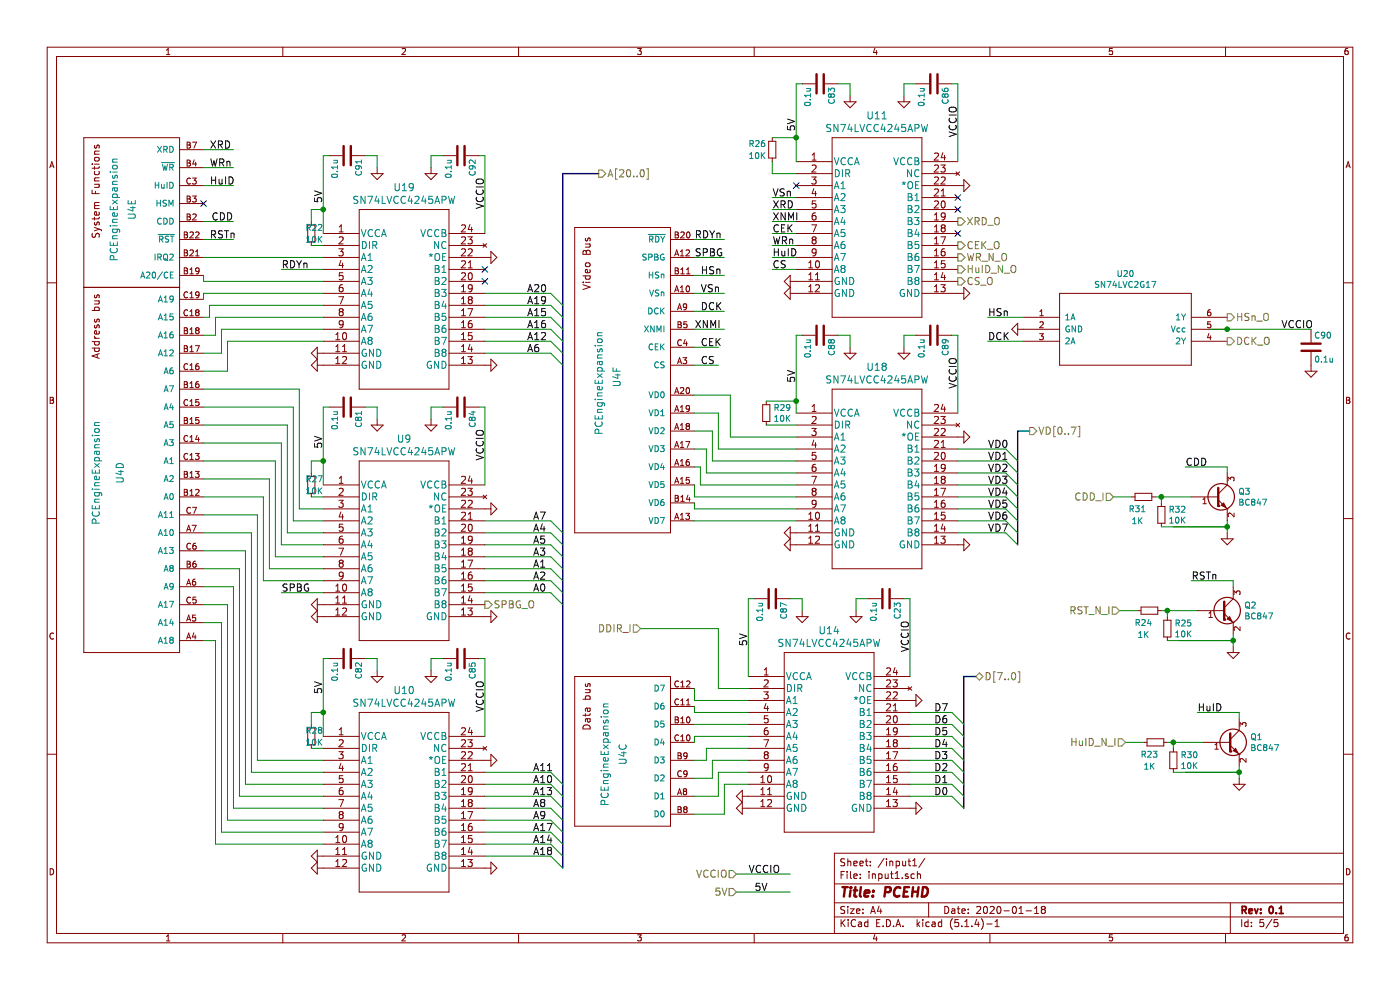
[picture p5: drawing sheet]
EESchema Schematic File Version 4
LIBS:pcehd-cache
EELAYER 30 0
EELAYER END
$Descr A4 11693 8268
encoding utf-8
Sheet 5 5
Title "PCEHD"
Date "2020-01-18"
Rev "0.1"
Comp ""
Comment1 ""
Comment2 ""
Comment3 ""
Comment4 ""
$EndDescr
$Comp
L pcehd-rescue:GND-power #PWR047
U 1 1
P 6250 6650
F 0 "#PWR047" H 6250 6650 30  0001 C CNN
F 1 "GND" H 6250 6580 30  0001 C CNN
F 2 "" H 6250 6650 60  0001 C CNN
F 3 "" H 6250 6650 60  0000 C CNN
	1    6250 6650
	0    1    1    0   
$EndComp
Text Label 7600 5450 1    60   ~ 0
VCCIO
$Comp
L pcehd-rescue:C-Device C23
U 1 1
P 7400 5000
F 0 "C23" H 7425 5100 50  0000 L CNN
F 1 "0.1u" H 7425 4900 50  0000 L CNN
F 2 "custom_components:SM0603_Capa_libcms" H 7438 4850 50  0001 C CNN
F 3 "" H 7400 5000 50  0000 C CNN
	1    7400 5000
	0    1    1    0   
$EndComp
$Comp
L pcehd-rescue:GND-power #PWR043
U 1 1
P 7150 5100
F 0 "#PWR043" H 7150 5100 30  0001 C CNN
F 1 "GND" H 7150 5030 30  0001 C CNN
F 2 "" H 7150 5100 60  0001 C CNN
F 3 "" H 7150 5100 60  0000 C CNN
	1    7150 5100
	1    0    0    -1  
$EndComp
Text HLabel 6150 7300 0    60   Input ~ 0
VCCIO
Text Label 6250 7300 0    60   ~ 0
VCCIO
Wire Wire Line
	6150 7300 6600 7300
$Comp
L pcengine_expansion:PCEngineExpansion U4
U 3 1
P 5600 6350
F 0 "U4" V 5200 6400 60  0000 C CNN
F 1 "PCEngineExpansion" V 5050 6400 60  0000 C CNN
F 2 "pcengine_expansion:PCEngineExpansion" H 5600 6350 60  0001 C CNN
F 3 "" H 5600 6350 60  0001 C CNN
	3    5600 6350
	1    0    0    -1  
$EndComp
$Comp
L pcengine_expansion:PCEngineExpansion U4
U 5 1
P 1500 1850
F 0 "U4" V 1100 1950 60  0000 C CNN
F 1 "PCEngineExpansion" V 950 1950 60  0000 C CNN
F 2 "pcengine_expansion:PCEngineExpansion" H 1500 1850 60  0001 C CNN
F 3 "" H 1500 1850 60  0001 C CNN
	5    1500 1850
	1    0    0    -1  
$EndComp
$Comp
L pcengine_expansion:PCEngineExpansion U4
U 4 1
P 1500 3100
F 0 "U4" V 1000 2250 60  0000 C CNN
F 1 "PCEngineExpansion" V 800 2250 60  0000 C CNN
F 2 "pcengine_expansion:PCEngineExpansion" H 1500 3100 60  0001 C CNN
F 3 "" H 1500 3100 60  0001 C CNN
	4    1500 3100
	1    0    0    -1  
$EndComp
Text HLabel 5350 5250 0    60   Input ~ 0
DDIR_I
Text HLabel 8000 2050 2    60   Output ~ 0
CEK_O
Text HLabel 8150 5650 2    60   BiDi ~ 0
D[7..0]
Entry Wire Line
	7950 6650 8050 6750
Entry Wire Line
	7950 6550 8050 6650
Entry Wire Line
	7950 6450 8050 6550
Entry Wire Line
	7950 6350 8050 6450
Entry Wire Line
	7950 6250 8050 6350
Entry Wire Line
	7950 6150 8050 6250
Entry Wire Line
	7950 6050 8050 6150
Entry Wire Line
	7950 5950 8050 6050
Text Label 7800 5950 0    60   ~ 0
D7
Text Label 7800 6050 0    60   ~ 0
D6
Text Label 7800 6150 0    60   ~ 0
D5
Text Label 7800 6250 0    60   ~ 0
D4
Text Label 7800 6350 0    60   ~ 0
D3
Text Label 7800 6450 0    60   ~ 0
D2
Text Label 7800 6550 0    60   ~ 0
D1
Text Label 7800 6650 0    60   ~ 0
D0
Text HLabel 8000 2150 2    60   Output ~ 0
WR_N_O
Wire Bus Line
	8150 5650 8050 5650
$Comp
L custom_components:SN74LVCC4245APW U14
U 1 1
P 6250 5650
F 0 "U14" H 6925 6037 60  0000 C CNN
F 1 "SN74LVCC4245APW" H 6925 5931 60  0000 C CNN
F 2 "custom_components:SN74LVCC4245APW" H 6950 5800 60  0001 C CNN
F 3 "" H 6250 5650 60  0000 C CNN
	1    6250 5650
	1    0    0    -1  
$EndComp
Text HLabel 6150 7450 0    60   Input ~ 0
5V
Wire Wire Line
	6150 7450 6600 7450
Text Label 6300 7450 0    60   ~ 0
5V
Wire Wire Line
	7600 5000 7600 5650
Wire Wire Line
	7150 5100 7150 5000
Wire Wire Line
	7600 5000 7550 5000
Wire Wire Line
	7250 5000 7150 5000
Wire Wire Line
	6250 5650 6250 5000
$Comp
L pcehd-rescue:C-Device C87
U 1 1
P 6450 5000
F 0 "C87" H 6475 5100 50  0000 L CNN
F 1 "0.1u" H 6475 4900 50  0000 L CNN
F 2 "custom_components:SM0603_Capa_libcms" H 6488 4850 50  0001 C CNN
F 3 "" H 6450 5000 50  0000 C CNN
	1    6450 5000
	0    1    1    0   
$EndComp
$Comp
L pcehd-rescue:GND-power #PWR0162
U 1 1
P 6700 5100
F 0 "#PWR0162" H 6700 5100 30  0001 C CNN
F 1 "GND" H 6700 5030 30  0001 C CNN
F 2 "" H 6700 5100 60  0001 C CNN
F 3 "" H 6700 5100 60  0000 C CNN
	1    6700 5100
	1    0    0    -1  
$EndComp
Wire Wire Line
	6700 5100 6700 5000
Wire Wire Line
	6700 5000 6600 5000
Wire Wire Line
	6300 5000 6250 5000
Text Label 6250 5400 1    60   ~ 0
5V
$Comp
L pcehd-rescue:GND-power #PWR0158
U 1 1
P 6250 6750
F 0 "#PWR0158" H 6250 6750 30  0001 C CNN
F 1 "GND" H 6250 6680 30  0001 C CNN
F 2 "" H 6250 6750 60  0001 C CNN
F 3 "" H 6250 6750 60  0000 C CNN
	1    6250 6750
	0    1    1    0   
$EndComp
$Comp
L pcehd-rescue:GND-power #PWR0166
U 1 1
P 7600 6750
F 0 "#PWR0166" H 7600 6750 30  0001 C CNN
F 1 "GND" H 7600 6680 30  0001 C CNN
F 2 "" H 7600 6750 60  0001 C CNN
F 3 "" H 7600 6750 60  0000 C CNN
	1    7600 6750
	0    -1   -1   0   
$EndComp
$Comp
L pcehd-rescue:GND-power #PWR0165
U 1 1
P 7600 5850
F 0 "#PWR0165" H 7600 5850 30  0001 C CNN
F 1 "GND" H 7600 5780 30  0001 C CNN
F 2 "" H 7600 5850 60  0001 C CNN
F 3 "" H 7600 5850 60  0000 C CNN
	1    7600 5850
	0    -1   -1   0   
$EndComp
$Comp
L pcehd-rescue:GND-power #PWR098
U 1 1
P 2700 5050
F 0 "#PWR098" H 2700 5050 30  0001 C CNN
F 1 "GND" H 2700 4980 30  0001 C CNN
F 2 "" H 2700 5050 60  0001 C CNN
F 3 "" H 2700 5050 60  0000 C CNN
	1    2700 5050
	0    1    1    0   
$EndComp
Text Label 4050 3850 1    60   ~ 0
VCCIO
$Comp
L pcehd-rescue:C-Device C84
U 1 1
P 3850 3400
F 0 "C84" H 3875 3500 50  0000 L CNN
F 1 "0.1u" H 3875 3300 50  0000 L CNN
F 2 "custom_components:SM0603_Capa_libcms" H 3888 3250 50  0001 C CNN
F 3 "" H 3850 3400 50  0000 C CNN
	1    3850 3400
	0    1    1    0   
$EndComp
$Comp
L pcehd-rescue:GND-power #PWR0145
U 1 1
P 3600 3500
F 0 "#PWR0145" H 3600 3500 30  0001 C CNN
F 1 "GND" H 3600 3430 30  0001 C CNN
F 2 "" H 3600 3500 60  0001 C CNN
F 3 "" H 3600 3500 60  0000 C CNN
	1    3600 3500
	1    0    0    -1  
$EndComp
$Comp
L custom_components:SN74LVCC4245APW U9
U 1 1
P 2700 4050
F 0 "U9" H 3375 4437 60  0000 C CNN
F 1 "SN74LVCC4245APW" H 3375 4331 60  0000 C CNN
F 2 "custom_components:SN74LVCC4245APW" H 3400 4200 60  0001 C CNN
F 3 "" H 2700 4050 60  0000 C CNN
	1    2700 4050
	1    0    0    -1  
$EndComp
Wire Wire Line
	4050 3400 4050 4050
Wire Wire Line
	3600 3500 3600 3400
Wire Wire Line
	4050 3400 4000 3400
Wire Wire Line
	3700 3400 3600 3400
Wire Wire Line
	2700 4050 2700 3850
$Comp
L pcehd-rescue:C-Device C81
U 1 1
P 2900 3400
F 0 "C81" H 2925 3500 50  0000 L CNN
F 1 "0.1u" H 2925 3300 50  0000 L CNN
F 2 "custom_components:SM0603_Capa_libcms" H 2938 3250 50  0001 C CNN
F 3 "" H 2900 3400 50  0000 C CNN
	1    2900 3400
	0    1    1    0   
$EndComp
$Comp
L pcehd-rescue:GND-power #PWR0142
U 1 1
P 3150 3500
F 0 "#PWR0142" H 3150 3500 30  0001 C CNN
F 1 "GND" H 3150 3430 30  0001 C CNN
F 2 "" H 3150 3500 60  0001 C CNN
F 3 "" H 3150 3500 60  0000 C CNN
	1    3150 3500
	1    0    0    -1  
$EndComp
Wire Wire Line
	3150 3500 3150 3400
Wire Wire Line
	3150 3400 3050 3400
Wire Wire Line
	2750 3400 2700 3400
Text Label 2700 3750 1    60   ~ 0
5V
$Comp
L pcehd-rescue:GND-power #PWR0118
U 1 1
P 2700 5150
F 0 "#PWR0118" H 2700 5150 30  0001 C CNN
F 1 "GND" H 2700 5080 30  0001 C CNN
F 2 "" H 2700 5150 60  0001 C CNN
F 3 "" H 2700 5150 60  0000 C CNN
	1    2700 5150
	0    1    1    0   
$EndComp
$Comp
L pcehd-rescue:GND-power #PWR0152
U 1 1
P 4050 5150
F 0 "#PWR0152" H 4050 5150 30  0001 C CNN
F 1 "GND" H 4050 5080 30  0001 C CNN
F 2 "" H 4050 5150 60  0001 C CNN
F 3 "" H 4050 5150 60  0000 C CNN
	1    4050 5150
	0    -1   -1   0   
$EndComp
$Comp
L pcehd-rescue:GND-power #PWR0151
U 1 1
P 4050 4250
F 0 "#PWR0151" H 4050 4250 30  0001 C CNN
F 1 "GND" H 4050 4180 30  0001 C CNN
F 2 "" H 4050 4250 60  0001 C CNN
F 3 "" H 4050 4250 60  0000 C CNN
	1    4050 4250
	0    -1   -1   0   
$EndComp
$Comp
L pcehd-rescue:GND-power #PWR0120
U 1 1
P 2700 7150
F 0 "#PWR0120" H 2700 7150 30  0001 C CNN
F 1 "GND" H 2700 7080 30  0001 C CNN
F 2 "" H 2700 7150 60  0001 C CNN
F 3 "" H 2700 7150 60  0000 C CNN
	1    2700 7150
	0    1    1    0   
$EndComp
Text Label 4050 5950 1    60   ~ 0
VCCIO
$Comp
L pcehd-rescue:C-Device C85
U 1 1
P 3850 5500
F 0 "C85" H 3875 5600 50  0000 L CNN
F 1 "0.1u" H 3875 5400 50  0000 L CNN
F 2 "custom_components:SM0603_Capa_libcms" H 3888 5350 50  0001 C CNN
F 3 "" H 3850 5500 50  0000 C CNN
	1    3850 5500
	0    1    1    0   
$EndComp
$Comp
L pcehd-rescue:GND-power #PWR0149
U 1 1
P 3600 5600
F 0 "#PWR0149" H 3600 5600 30  0001 C CNN
F 1 "GND" H 3600 5530 30  0001 C CNN
F 2 "" H 3600 5600 60  0001 C CNN
F 3 "" H 3600 5600 60  0000 C CNN
	1    3600 5600
	1    0    0    -1  
$EndComp
$Comp
L custom_components:SN74LVCC4245APW U10
U 1 1
P 2700 6150
F 0 "U10" H 3375 6537 60  0000 C CNN
F 1 "SN74LVCC4245APW" H 3375 6431 60  0000 C CNN
F 2 "custom_components:SN74LVCC4245APW" H 3400 6300 60  0001 C CNN
F 3 "" H 2700 6150 60  0000 C CNN
	1    2700 6150
	1    0    0    -1  
$EndComp
Wire Wire Line
	4050 5500 4050 6150
Wire Wire Line
	3600 5600 3600 5500
Wire Wire Line
	4050 5500 4000 5500
Wire Wire Line
	3700 5500 3600 5500
Wire Wire Line
	2700 6150 2700 5950
$Comp
L pcehd-rescue:C-Device C82
U 1 1
P 2900 5500
F 0 "C82" H 2925 5600 50  0000 L CNN
F 1 "0.1u" H 2925 5400 50  0000 L CNN
F 2 "custom_components:SM0603_Capa_libcms" H 2938 5350 50  0001 C CNN
F 3 "" H 2900 5500 50  0000 C CNN
	1    2900 5500
	0    1    1    0   
$EndComp
$Comp
L pcehd-rescue:GND-power #PWR0143
U 1 1
P 3150 5600
F 0 "#PWR0143" H 3150 5600 30  0001 C CNN
F 1 "GND" H 3150 5530 30  0001 C CNN
F 2 "" H 3150 5600 60  0001 C CNN
F 3 "" H 3150 5600 60  0000 C CNN
	1    3150 5600
	1    0    0    -1  
$EndComp
Wire Wire Line
	3150 5600 3150 5500
Wire Wire Line
	3150 5500 3050 5500
Wire Wire Line
	2750 5500 2700 5500
$Comp
L pcehd-rescue:GND-power #PWR0121
U 1 1
P 2700 7250
F 0 "#PWR0121" H 2700 7250 30  0001 C CNN
F 1 "GND" H 2700 7180 30  0001 C CNN
F 2 "" H 2700 7250 60  0001 C CNN
F 3 "" H 2700 7250 60  0000 C CNN
	1    2700 7250
	0    1    1    0   
$EndComp
$Comp
L pcehd-rescue:GND-power #PWR0154
U 1 1
P 4050 7250
F 0 "#PWR0154" H 4050 7250 30  0001 C CNN
F 1 "GND" H 4050 7180 30  0001 C CNN
F 2 "" H 4050 7250 60  0001 C CNN
F 3 "" H 4050 7250 60  0000 C CNN
	1    4050 7250
	0    -1   -1   0   
$EndComp
$Comp
L pcehd-rescue:GND-power #PWR0153
U 1 1
P 4050 6350
F 0 "#PWR0153" H 4050 6350 30  0001 C CNN
F 1 "GND" H 4050 6280 30  0001 C CNN
F 2 "" H 4050 6350 60  0001 C CNN
F 3 "" H 4050 6350 60  0000 C CNN
	1    4050 6350
	0    -1   -1   0   
$EndComp
Wire Wire Line
	7600 5950 7950 5950
Wire Wire Line
	7600 6050 7950 6050
Wire Wire Line
	7600 6150 7950 6150
Wire Wire Line
	7600 6250 7950 6250
Wire Wire Line
	7600 6350 7950 6350
Wire Wire Line
	7600 6450 7950 6450
Wire Wire Line
	7600 6550 7950 6550
Wire Wire Line
	7600 6650 7950 6650
Wire Wire Line
	2700 4150 2600 4150
Wire Wire Line
	2700 6250 2600 6250
Text HLabel 8000 2350 2    60   Output ~ 0
CS_O
$Comp
L pcehd-rescue:R_Small-Device R28
U 1 1
P 2600 6150
F 0 "R28" H 2550 6200 50  0000 L CNN
F 1 "10K" H 2550 6100 50  0000 L CNN
F 2 "custom_components:SM0603_Resistor_libcms" H 2600 6150 50  0001 C CNN
F 3 "~" H 2600 6150 50  0001 C CNN
	1    2600 6150
	1    0    0    -1  
$EndComp
Wire Wire Line
	2600 6050 2600 5950
Wire Wire Line
	2600 5950 2700 5950
Connection ~ 2700 5950
Wire Wire Line
	2700 5950 2700 5500
$Comp
L pcehd-rescue:R_Small-Device R27
U 1 1
P 2600 4050
F 0 "R27" H 2550 4100 50  0000 L CNN
F 1 "10K" H 2550 4000 50  0000 L CNN
F 2 "custom_components:SM0603_Resistor_libcms" H 2600 4050 50  0001 C CNN
F 3 "~" H 2600 4050 50  0001 C CNN
	1    2600 4050
	1    0    0    -1  
$EndComp
Wire Wire Line
	2600 3950 2600 3850
Wire Wire Line
	2600 3850 2700 3850
Connection ~ 2700 3850
Wire Wire Line
	2700 3850 2700 3400
Text Label 2700 5800 1    60   ~ 0
5V
$Comp
L pcehd-rescue:GND-power #PWR095
U 1 1
P 2700 2950
F 0 "#PWR095" H 2700 2950 30  0001 C CNN
F 1 "GND" H 2700 2880 30  0001 C CNN
F 2 "" H 2700 2950 60  0001 C CNN
F 3 "" H 2700 2950 60  0000 C CNN
	1    2700 2950
	0    1    1    0   
$EndComp
Text Label 4050 1750 1    60   ~ 0
VCCIO
$Comp
L pcehd-rescue:C-Device C92
U 1 1
P 3850 1300
F 0 "C92" H 3875 1400 50  0000 L CNN
F 1 "0.1u" H 3875 1200 50  0000 L CNN
F 2 "custom_components:SM0603_Capa_libcms" H 3888 1150 50  0001 C CNN
F 3 "" H 3850 1300 50  0000 C CNN
	1    3850 1300
	0    1    1    0   
$EndComp
$Comp
L pcehd-rescue:GND-power #PWR0172
U 1 1
P 3600 1400
F 0 "#PWR0172" H 3600 1400 30  0001 C CNN
F 1 "GND" H 3600 1330 30  0001 C CNN
F 2 "" H 3600 1400 60  0001 C CNN
F 3 "" H 3600 1400 60  0000 C CNN
	1    3600 1400
	1    0    0    -1  
$EndComp
$Comp
L custom_components:SN74LVCC4245APW U19
U 1 1
P 2700 1950
F 0 "U19" H 3375 2337 60  0000 C CNN
F 1 "SN74LVCC4245APW" H 3375 2231 60  0000 C CNN
F 2 "custom_components:SN74LVCC4245APW" H 3400 2100 60  0001 C CNN
F 3 "" H 2700 1950 60  0000 C CNN
	1    2700 1950
	1    0    0    -1  
$EndComp
Wire Wire Line
	4050 1300 4050 1950
Wire Wire Line
	3600 1400 3600 1300
Wire Wire Line
	4050 1300 4000 1300
Wire Wire Line
	3700 1300 3600 1300
Wire Wire Line
	2700 1950 2700 1750
$Comp
L pcehd-rescue:C-Device C91
U 1 1
P 2900 1300
F 0 "C91" H 2925 1400 50  0000 L CNN
F 1 "0.1u" H 2925 1200 50  0000 L CNN
F 2 "custom_components:SM0603_Capa_libcms" H 2938 1150 50  0001 C CNN
F 3 "" H 2900 1300 50  0000 C CNN
	1    2900 1300
	0    1    1    0   
$EndComp
$Comp
L pcehd-rescue:GND-power #PWR0171
U 1 1
P 3150 1400
F 0 "#PWR0171" H 3150 1400 30  0001 C CNN
F 1 "GND" H 3150 1330 30  0001 C CNN
F 2 "" H 3150 1400 60  0001 C CNN
F 3 "" H 3150 1400 60  0000 C CNN
	1    3150 1400
	1    0    0    -1  
$EndComp
Wire Wire Line
	3150 1400 3150 1300
Wire Wire Line
	3150 1300 3050 1300
Wire Wire Line
	2750 1300 2700 1300
Text Label 2700 1700 1    60   ~ 0
5V
$Comp
L pcehd-rescue:GND-power #PWR0161
U 1 1
P 2700 3050
F 0 "#PWR0161" H 2700 3050 30  0001 C CNN
F 1 "GND" H 2700 2980 30  0001 C CNN
F 2 "" H 2700 3050 60  0001 C CNN
F 3 "" H 2700 3050 60  0000 C CNN
	1    2700 3050
	0    1    1    0   
$EndComp
$Comp
L pcehd-rescue:GND-power #PWR0174
U 1 1
P 4050 3050
F 0 "#PWR0174" H 4050 3050 30  0001 C CNN
F 1 "GND" H 4050 2980 30  0001 C CNN
F 2 "" H 4050 3050 60  0001 C CNN
F 3 "" H 4050 3050 60  0000 C CNN
	1    4050 3050
	0    -1   -1   0   
$EndComp
$Comp
L pcehd-rescue:GND-power #PWR0173
U 1 1
P 4050 2150
F 0 "#PWR0173" H 4050 2150 30  0001 C CNN
F 1 "GND" H 4050 2080 30  0001 C CNN
F 2 "" H 4050 2150 60  0001 C CNN
F 3 "" H 4050 2150 60  0000 C CNN
	1    4050 2150
	0    -1   -1   0   
$EndComp
Wire Wire Line
	2700 2050 2600 2050
$Comp
L pcehd-rescue:R_Small-Device R22
U 1 1
P 2600 1950
F 0 "R22" H 2550 2000 50  0000 L CNN
F 1 "10K" H 2550 1900 50  0000 L CNN
F 2 "custom_components:SM0603_Resistor_libcms" H 2600 1950 50  0001 C CNN
F 3 "~" H 2600 1950 50  0001 C CNN
	1    2600 1950
	1    0    0    -1  
$EndComp
Wire Wire Line
	2600 1850 2600 1750
Wire Wire Line
	2600 1750 2700 1750
Connection ~ 2700 1750
Wire Wire Line
	2700 1750 2700 1300
Wire Wire Line
	1700 1250 1950 1250
Text Label 1750 1250 0    60   ~ 0
XRD
Wire Wire Line
	1700 1400 1950 1400
Text Label 1750 1400 0    60   ~ 0
WRn
NoConn ~ 1700 1700
Wire Wire Line
	1700 1550 1950 1550
Text Label 1750 1550 0    60   ~ 0
HuID
Wire Wire Line
	6250 6550 6050 6550
Wire Wire Line
	6050 6550 6050 6800
Wire Wire Line
	6050 6800 5800 6800
Wire Wire Line
	6250 6450 6000 6450
Wire Wire Line
	6000 6450 6000 6650
Wire Wire Line
	6000 6650 5800 6650
Wire Wire Line
	6250 6350 5950 6350
Wire Wire Line
	5950 6350 5950 6500
Wire Wire Line
	5950 6500 5800 6500
Wire Wire Line
	6250 6250 5900 6250
Wire Wire Line
	5900 6250 5900 6350
Wire Wire Line
	5900 6350 5800 6350
Wire Wire Line
	6250 6150 5800 6150
Wire Wire Line
	5800 6150 5800 6200
Wire Wire Line
	6250 6050 5800 6050
Wire Wire Line
	6250 5950 5800 5950
Wire Wire Line
	5800 5950 5800 5900
Wire Wire Line
	6250 5850 5800 5850
Wire Wire Line
	5800 5850 5800 5750
Wire Wire Line
	6000 5250 6000 5750
Wire Wire Line
	6000 5750 6250 5750
Wire Wire Line
	1700 2000 1950 2000
Text Label 1750 2000 0    60   ~ 0
RSTn
Wire Wire Line
	1700 2150 2700 2150
Wire Wire Line
	2700 2250 2350 2250
Text Label 2350 2250 0    60   ~ 0
RDYn
Wire Wire Line
	1700 2300 1700 2350
Wire Wire Line
	1700 2350 2700 2350
Wire Wire Line
	1700 2500 1700 2450
Wire Wire Line
	1700 2450 2700 2450
Wire Wire Line
	1700 2650 1750 2650
Wire Wire Line
	1750 2650 1750 2550
Wire Wire Line
	1750 2550 2700 2550
Wire Wire Line
	1700 2800 1800 2800
Wire Wire Line
	1800 2800 1800 2650
Wire Wire Line
	1800 2650 2700 2650
Wire Wire Line
	1700 2950 1850 2950
Wire Wire Line
	1850 2950 1850 2750
Wire Wire Line
	1850 2750 2700 2750
Wire Wire Line
	1700 3100 1900 3100
Wire Wire Line
	1900 3100 1900 2850
Wire Wire Line
	1900 2850 2700 2850
Wire Wire Line
	1700 3250 2500 3250
Wire Wire Line
	2500 3250 2500 4250
Wire Wire Line
	2500 4250 2700 4250
Wire Wire Line
	1700 3400 2450 3400
Wire Wire Line
	2450 3400 2450 4350
Wire Wire Line
	2450 4350 2700 4350
Wire Wire Line
	1700 3550 2400 3550
Wire Wire Line
	2400 3550 2400 4450
Wire Wire Line
	2400 4450 2700 4450
Wire Wire Line
	1700 3700 2350 3700
Wire Wire Line
	2350 3700 2350 4550
Wire Wire Line
	2350 4550 2700 4550
Wire Wire Line
	1700 3850 2300 3850
Wire Wire Line
	2300 3850 2300 4650
Wire Wire Line
	2300 4650 2700 4650
Wire Wire Line
	1700 4000 2250 4000
Wire Wire Line
	2250 4000 2250 4750
Wire Wire Line
	2250 4750 2700 4750
Wire Wire Line
	1700 4150 2200 4150
Wire Wire Line
	2200 4150 2200 4850
Wire Wire Line
	2200 4850 2700 4850
Wire Wire Line
	2350 4950 2700 4950
Text Label 2350 4950 0    60   ~ 0
SPBG
Wire Wire Line
	1700 4300 2150 4300
Wire Wire Line
	2150 4300 2150 6350
Wire Wire Line
	2150 6350 2700 6350
Wire Wire Line
	1700 4450 2100 4450
Wire Wire Line
	2100 4450 2100 6450
Wire Wire Line
	2100 6450 2700 6450
Wire Wire Line
	1700 4600 2050 4600
Wire Wire Line
	2050 4600 2050 6550
Wire Wire Line
	2050 6550 2700 6550
Wire Wire Line
	1700 4750 2000 4750
Wire Wire Line
	2000 4750 2000 6650
Wire Wire Line
	2000 6650 2700 6650
Wire Wire Line
	1700 4900 1950 4900
Wire Wire Line
	1950 4900 1950 6750
Wire Wire Line
	1950 6750 2700 6750
Wire Wire Line
	1700 5050 1900 5050
Wire Wire Line
	1900 5050 1900 6850
Wire Wire Line
	1900 6850 2700 6850
Wire Wire Line
	1700 5200 1850 5200
Wire Wire Line
	1850 5200 1850 6950
Wire Wire Line
	1850 6950 2700 6950
Wire Wire Line
	1700 5350 1800 5350
Wire Wire Line
	1800 5350 1800 7050
Wire Wire Line
	1800 7050 2700 7050
Text HLabel 4050 5050 2    60   Output ~ 0
SPBG_O
Entry Wire Line
	4600 4950 4700 5050
Entry Wire Line
	4600 4850 4700 4950
Entry Wire Line
	4600 4750 4700 4850
Entry Wire Line
	4600 4650 4700 4750
Entry Wire Line
	4600 4550 4700 4650
Entry Wire Line
	4600 2850 4700 2950
Entry Wire Line
	4600 2750 4700 2850
Entry Wire Line
	4600 2650 4700 2750
Entry Wire Line
	4600 2550 4700 2650
Entry Wire Line
	4600 2450 4700 2550
Entry Wire Line
	4600 6650 4700 6750
Entry Wire Line
	4600 6750 4700 6850
Entry Wire Line
	4600 6850 4700 6950
Entry Wire Line
	4600 6950 4700 7050
Entry Wire Line
	4600 7050 4700 7150
Text HLabel 5000 1450 2    60   Output ~ 0
A[20..0]
Text Label 4400 2450 0    60   ~ 0
A20
Text Label 4400 2550 0    60   ~ 0
A19
Text Label 4400 2650 0    60   ~ 0
A15
Text Label 4400 2750 0    60   ~ 0
A16
Text Label 4400 2850 0    60   ~ 0
A12
Entry Wire Line
	4600 4450 4700 4550
Entry Wire Line
	4600 4350 4700 4450
Text Label 4450 4350 0    60   ~ 0
A7
Text Label 4450 4450 0    60   ~ 0
A4
Text Label 4450 4550 0    60   ~ 0
A5
Text Label 4450 4650 0    60   ~ 0
A3
Text Label 4450 4750 0    60   ~ 0
A1
Text Label 4450 4850 0    60   ~ 0
A2
Text Label 4450 4950 0    60   ~ 0
A0
Entry Wire Line
	4600 6550 4700 6650
Text Label 4450 6550 0    60   ~ 0
A10
Text Label 4450 6650 0    60   ~ 0
A13
Text Label 4450 6750 0    60   ~ 0
A8
Text Label 4450 6850 0    60   ~ 0
A9
Text Label 4450 6950 0    60   ~ 0
A17
Text Label 4450 7050 0    60   ~ 0
A14
Wire Wire Line
	4050 2450 4600 2450
Wire Wire Line
	4050 2550 4600 2550
Wire Wire Line
	4050 2650 4600 2650
Wire Wire Line
	4050 2750 4600 2750
Wire Wire Line
	4050 2850 4600 2850
Entry Wire Line
	4600 2950 4700 3050
Wire Wire Line
	4600 2950 4050 2950
Text Label 4400 2950 0    60   ~ 0
A6
Wire Wire Line
	4050 4350 4600 4350
Wire Wire Line
	4050 4450 4600 4450
Wire Wire Line
	4050 4550 4600 4550
Wire Wire Line
	4050 4650 4600 4650
Wire Wire Line
	4050 4750 4600 4750
Wire Wire Line
	4050 4850 4600 4850
Wire Wire Line
	4050 4950 4600 4950
Wire Wire Line
	4050 6550 4600 6550
Wire Wire Line
	4050 6650 4600 6650
Wire Wire Line
	4050 6750 4600 6750
Wire Wire Line
	4050 6850 4600 6850
Wire Wire Line
	4050 6950 4600 6950
Wire Wire Line
	4050 7050 4600 7050
Entry Wire Line
	4600 7150 4700 7250
Wire Wire Line
	4600 7150 4050 7150
Text Label 4450 7150 0    60   ~ 0
A18
Entry Wire Line
	4600 6450 4700 6550
Wire Wire Line
	4600 6450 4050 6450
Text Label 4450 6450 0    60   ~ 0
A11
NoConn ~ 4050 2250
NoConn ~ 4050 2350
Text Label 6450 2150 0    60   ~ 0
HuID
Wire Wire Line
	6650 2150 6450 2150
Text Label 6450 1950 0    60   ~ 0
CEK
Text Label 6450 1850 0    60   ~ 0
XNMI
Text Label 6450 1750 0    60   ~ 0
XRD
$Comp
L pcehd-rescue:GND-power #PWR0138
U 1 1
P 6650 2350
F 0 "#PWR0138" H 6650 2350 30  0001 C CNN
F 1 "GND" H 6650 2280 30  0001 C CNN
F 2 "" H 6650 2350 60  0001 C CNN
F 3 "" H 6650 2350 60  0000 C CNN
	1    6650 2350
	0    1    1    0   
$EndComp
Text Label 8000 1150 1    60   ~ 0
VCCIO
$Comp
L pcehd-rescue:C-Device C86
U 1 1
P 7800 700
F 0 "C86" H 7825 800 50  0000 L CNN
F 1 "0.1u" H 7825 600 50  0000 L CNN
F 2 "custom_components:SM0603_Capa_libcms" H 7838 550 50  0001 C CNN
F 3 "" H 7800 700 50  0000 C CNN
	1    7800 700 
	0    1    1    0   
$EndComp
$Comp
L pcehd-rescue:GND-power #PWR0150
U 1 1
P 7550 800
F 0 "#PWR0150" H 7550 800 30  0001 C CNN
F 1 "GND" H 7550 730 30  0001 C CNN
F 2 "" H 7550 800 60  0001 C CNN
F 3 "" H 7550 800 60  0000 C CNN
	1    7550 800 
	1    0    0    -1  
$EndComp
$Comp
L custom_components:SN74LVCC4245APW U11
U 1 1
P 6650 1350
F 0 "U11" H 7325 1737 60  0000 C CNN
F 1 "SN74LVCC4245APW" H 7325 1631 60  0000 C CNN
F 2 "custom_components:SN74LVCC4245APW" H 7350 1500 60  0001 C CNN
F 3 "" H 6650 1350 60  0000 C CNN
	1    6650 1350
	1    0    0    -1  
$EndComp
Wire Wire Line
	8000 700  8000 1350
Wire Wire Line
	7550 800  7550 700 
Wire Wire Line
	8000 700  7950 700 
Wire Wire Line
	7650 700  7550 700 
$Comp
L pcehd-rescue:C-Device C83
U 1 1
P 6850 700
F 0 "C83" H 6875 800 50  0000 L CNN
F 1 "0.1u" H 6875 600 50  0000 L CNN
F 2 "custom_components:SM0603_Capa_libcms" H 6888 550 50  0001 C CNN
F 3 "" H 6850 700 50  0000 C CNN
	1    6850 700 
	0    1    1    0   
$EndComp
$Comp
L pcehd-rescue:GND-power #PWR0144
U 1 1
P 7100 800
F 0 "#PWR0144" H 7100 800 30  0001 C CNN
F 1 "GND" H 7100 730 30  0001 C CNN
F 2 "" H 7100 800 60  0001 C CNN
F 3 "" H 7100 800 60  0000 C CNN
	1    7100 800 
	1    0    0    -1  
$EndComp
Wire Wire Line
	7100 800  7100 700 
Wire Wire Line
	7100 700  7000 700 
Wire Wire Line
	6700 700  6650 700 
Text Label 6650 1100 1    60   ~ 0
5V
$Comp
L pcehd-rescue:GND-power #PWR0141
U 1 1
P 6650 2450
F 0 "#PWR0141" H 6650 2450 30  0001 C CNN
F 1 "GND" H 6650 2380 30  0001 C CNN
F 2 "" H 6650 2450 60  0001 C CNN
F 3 "" H 6650 2450 60  0000 C CNN
	1    6650 2450
	0    1    1    0   
$EndComp
$Comp
L pcehd-rescue:GND-power #PWR0157
U 1 1
P 8000 2450
F 0 "#PWR0157" H 8000 2450 30  0001 C CNN
F 1 "GND" H 8000 2380 30  0001 C CNN
F 2 "" H 8000 2450 60  0001 C CNN
F 3 "" H 8000 2450 60  0000 C CNN
	1    8000 2450
	0    -1   -1   0   
$EndComp
$Comp
L pcehd-rescue:GND-power #PWR0156
U 1 1
P 8000 1550
F 0 "#PWR0156" H 8000 1550 30  0001 C CNN
F 1 "GND" H 8000 1480 30  0001 C CNN
F 2 "" H 8000 1550 60  0001 C CNN
F 3 "" H 8000 1550 60  0000 C CNN
	1    8000 1550
	0    -1   -1   0   
$EndComp
$Comp
L pcehd-rescue:R_Small-Device R26
U 1 1
P 6450 1250
F 0 "R26" H 6250 1300 50  0000 L CNN
F 1 "10K" H 6250 1200 50  0000 L CNN
F 2 "custom_components:SM0603_Resistor_libcms" H 6450 1250 50  0001 C CNN
F 3 "~" H 6450 1250 50  0001 C CNN
	1    6450 1250
	1    0    0    -1  
$EndComp
Wire Wire Line
	6450 1450 6450 1350
Wire Wire Line
	6450 1450 6650 1450
Wire Wire Line
	6450 1150 6650 1150
Wire Wire Line
	6650 700  6650 1150
Connection ~ 6650 1150
Wire Wire Line
	6650 1150 6650 1350
Wire Wire Line
	6650 1650 6450 1650
Wire Wire Line
	6650 1750 6450 1750
Text Label 6450 2050 0    60   ~ 0
WRn
Wire Wire Line
	6650 1850 6450 1850
Text Label 6450 2250 0    60   ~ 0
CS
Wire Wire Line
	6650 1950 6450 1950
Wire Wire Line
	6650 2050 6450 2050
Wire Wire Line
	6650 2250 6450 2250
Text Label 6450 1650 0    60   ~ 0
VSn
$Comp
L pcengine_expansion:PCEngineExpansion U4
U 6 1
P 5600 2600
F 0 "U4" V 5150 2050 60  0000 C CNN
F 1 "PCEngineExpansion" V 5000 2000 60  0000 C CNN
F 2 "pcengine_expansion:PCEngineExpansion" H 5600 2600 60  0001 C CNN
F 3 "" H 5600 2600 60  0001 C CNN
	6    5600 2600
	1    0    0    -1  
$EndComp
Entry Wire Line
	8400 4450 8500 4550
Entry Wire Line
	8400 4350 8500 4450
Entry Wire Line
	8400 4250 8500 4350
Entry Wire Line
	8400 4150 8500 4250
Entry Wire Line
	8400 4050 8500 4150
Entry Wire Line
	8400 3950 8500 4050
Entry Wire Line
	8400 3850 8500 3950
Entry Wire Line
	8400 3750 8500 3850
Text HLabel 8600 3600 2    60   Output ~ 0
VD[0..7]
Wire Bus Line
	8600 3600 8500 3600
Text Label 8250 3750 0    60   ~ 0
VD0
Text Label 8250 3850 0    60   ~ 0
VD1
Text Label 8250 3950 0    60   ~ 0
VD2
Text Label 8250 4050 0    60   ~ 0
VD3
Text Label 8250 4150 0    60   ~ 0
VD4
Text Label 8250 4250 0    60   ~ 0
VD5
Text Label 8250 4350 0    60   ~ 0
VD6
Text Label 8250 4450 0    60   ~ 0
VD7
Text Label 8000 3250 1    60   ~ 0
VCCIO
$Comp
L pcehd-rescue:C-Device C89
U 1 1
P 7800 2800
F 0 "C89" H 7825 2900 50  0000 L CNN
F 1 "0.1u" H 7825 2700 50  0000 L CNN
F 2 "custom_components:SM0603_Capa_libcms" H 7838 2650 50  0001 C CNN
F 3 "" H 7800 2800 50  0000 C CNN
	1    7800 2800
	0    1    1    0   
$EndComp
$Comp
L pcehd-rescue:GND-power #PWR0164
U 1 1
P 7550 2900
F 0 "#PWR0164" H 7550 2900 30  0001 C CNN
F 1 "GND" H 7550 2830 30  0001 C CNN
F 2 "" H 7550 2900 60  0001 C CNN
F 3 "" H 7550 2900 60  0000 C CNN
	1    7550 2900
	1    0    0    -1  
$EndComp
$Comp
L custom_components:SN74LVCC4245APW U18
U 1 1
P 6650 3450
F 0 "U18" H 7325 3837 60  0000 C CNN
F 1 "SN74LVCC4245APW" H 7325 3731 60  0000 C CNN
F 2 "custom_components:SN74LVCC4245APW" H 7350 3600 60  0001 C CNN
F 3 "" H 6650 3450 60  0000 C CNN
	1    6650 3450
	1    0    0    -1  
$EndComp
Wire Wire Line
	8000 2800 8000 3450
Wire Wire Line
	7550 2900 7550 2800
Wire Wire Line
	8000 2800 7950 2800
Wire Wire Line
	7650 2800 7550 2800
Wire Wire Line
	6650 3450 6650 3350
$Comp
L pcehd-rescue:C-Device C88
U 1 1
P 6850 2800
F 0 "C88" H 6875 2900 50  0000 L CNN
F 1 "0.1u" H 6875 2700 50  0000 L CNN
F 2 "custom_components:SM0603_Capa_libcms" H 6888 2650 50  0001 C CNN
F 3 "" H 6850 2800 50  0000 C CNN
	1    6850 2800
	0    1    1    0   
$EndComp
$Comp
L pcehd-rescue:GND-power #PWR0163
U 1 1
P 7100 2900
F 0 "#PWR0163" H 7100 2900 30  0001 C CNN
F 1 "GND" H 7100 2830 30  0001 C CNN
F 2 "" H 7100 2900 60  0001 C CNN
F 3 "" H 7100 2900 60  0000 C CNN
	1    7100 2900
	1    0    0    -1  
$EndComp
Wire Wire Line
	7100 2900 7100 2800
Wire Wire Line
	7100 2800 7000 2800
Wire Wire Line
	6700 2800 6650 2800
Text Label 6650 3200 1    60   ~ 0
5V
Wire Wire Line
	5800 4350 6650 4350
Wire Wire Line
	5800 4200 5800 4250
Wire Wire Line
	5800 4250 6650 4250
Wire Wire Line
	5800 4050 5800 4150
Wire Wire Line
	5800 4150 6650 4150
Wire Wire Line
	5800 3900 5850 3900
Wire Wire Line
	5850 3900 5850 4050
Wire Wire Line
	5850 4050 6650 4050
Wire Wire Line
	5800 3750 5900 3750
Wire Wire Line
	5900 3750 5900 3950
Wire Wire Line
	5900 3950 6650 3950
Wire Wire Line
	5800 3600 5950 3600
Wire Wire Line
	5950 3600 5950 3850
Wire Wire Line
	5950 3850 6650 3850
Wire Wire Line
	5800 3450 6000 3450
Wire Wire Line
	6000 3450 6000 3750
Wire Wire Line
	6000 3750 6650 3750
Wire Wire Line
	5800 3300 6100 3300
Wire Wire Line
	6100 3300 6100 3650
Wire Wire Line
	6100 3650 6650 3650
Wire Wire Line
	8000 4450 8400 4450
Wire Wire Line
	8000 4350 8400 4350
Wire Wire Line
	8000 4250 8400 4250
Wire Wire Line
	8000 3750 8400 3750
Wire Wire Line
	8000 3850 8400 3850
Wire Wire Line
	8000 3950 8400 3950
Wire Wire Line
	8000 4050 8400 4050
Wire Wire Line
	8000 4150 8400 4150
$Comp
L pcehd-rescue:GND-power #PWR0168
U 1 1
P 8000 4550
F 0 "#PWR0168" H 8000 4550 30  0001 C CNN
F 1 "GND" H 8000 4480 30  0001 C CNN
F 2 "" H 8000 4550 60  0001 C CNN
F 3 "" H 8000 4550 60  0000 C CNN
	1    8000 4550
	0    -1   -1   0   
$EndComp
$Comp
L pcehd-rescue:GND-power #PWR0159
U 1 1
P 6650 4450
F 0 "#PWR0159" H 6650 4450 30  0001 C CNN
F 1 "GND" H 6650 4380 30  0001 C CNN
F 2 "" H 6650 4450 60  0001 C CNN
F 3 "" H 6650 4450 60  0000 C CNN
	1    6650 4450
	0    1    1    0   
$EndComp
$Comp
L pcehd-rescue:GND-power #PWR0160
U 1 1
P 6650 4550
F 0 "#PWR0160" H 6650 4550 30  0001 C CNN
F 1 "GND" H 6650 4480 30  0001 C CNN
F 2 "" H 6650 4550 60  0001 C CNN
F 3 "" H 6650 4550 60  0000 C CNN
	1    6650 4550
	0    1    1    0   
$EndComp
$Comp
L pcehd-rescue:R_Small-Device R29
U 1 1
P 6400 3450
F 0 "R29" H 6459 3496 50  0000 L CNN
F 1 "10K" H 6459 3405 50  0000 L CNN
F 2 "custom_components:SM0603_Resistor_libcms" H 6400 3450 50  0001 C CNN
F 3 "~" H 6400 3450 50  0001 C CNN
	1    6400 3450
	1    0    0    -1  
$EndComp
Wire Wire Line
	6650 3550 6400 3550
Wire Wire Line
	6400 3350 6650 3350
Connection ~ 6650 3350
Wire Wire Line
	6650 3350 6650 2800
$Comp
L pcehd-rescue:GND-power #PWR0167
U 1 1
P 8000 3650
F 0 "#PWR0167" H 8000 3650 30  0001 C CNN
F 1 "GND" H 8000 3580 30  0001 C CNN
F 2 "" H 8000 3650 60  0001 C CNN
F 3 "" H 8000 3650 60  0000 C CNN
	1    8000 3650
	0    -1   -1   0   
$EndComp
Wire Wire Line
	5800 2000 6050 2000
Text Label 5800 2000 0    60   ~ 0
RDYn
Wire Wire Line
	5800 2900 6000 2900
Text Label 5850 2900 0    60   ~ 0
CEK
Wire Wire Line
	5800 3050 6000 3050
Text Label 5850 3050 0    60   ~ 0
CS
Wire Wire Line
	5800 2150 6050 2150
Wire Wire Line
	5800 2300 6050 2300
Wire Wire Line
	5800 2450 6050 2450
Wire Wire Line
	5800 2600 6050 2600
Wire Wire Line
	5800 2750 6050 2750
Text Label 5800 2150 0    60   ~ 0
SPBG
Text Label 5850 2300 0    60   ~ 0
HSn
Text Label 5850 2450 0    60   ~ 0
VSn
Text Label 5850 2600 0    60   ~ 0
DCK
Text Label 5800 2750 0    60   ~ 0
XNMI
Wire Wire Line
	6000 5250 5350 5250
Text Label 10000 5950 0    60   ~ 0
HuID
Connection ~ 9800 6200
Wire Wire Line
	9800 6200 10050 6200
Wire Wire Line
	10000 5950 10350 5950
$Comp
L pcehd-rescue:BC847-Transistor_BJT Q1
U 1 1
P 10250 6200
F 0 "Q1" H 10441 6246 50  0000 L CNN
F 1 "BC847" H 10441 6155 50  0000 L CNN
F 2 "Package_TO_SOT_SMD:SOT-23" H 10450 6125 50  0001 L CIN
F 3 "http://www.infineon.com/dgdl/Infineon-BC847SERIES_BC848SERIES_BC849SERIES_BC850SERIES-DS-v01_01-en.pdf?fileId=db3a304314dca389011541d4630a1657" H 10250 6200 50  0001 L CNN
	1    10250 6200
	1    0    0    -1  
$EndComp
Connection ~ 10350 6450
Wire Wire Line
	10350 6450 10350 6400
Wire Wire Line
	10350 6450 10350 6500
Wire Wire Line
	9750 6200 9800 6200
Wire Wire Line
	9800 6250 9800 6200
Wire Wire Line
	10350 5950 10350 6000
Wire Wire Line
	9400 6200 9550 6200
$Comp
L pcehd-rescue:GND-power #PWR0176
U 1 1
P 10350 6500
F 0 "#PWR0176" H 10350 6500 30  0001 C CNN
F 1 "GND" H 10350 6430 30  0001 C CNN
F 2 "" H 10350 6500 60  0001 C CNN
F 3 "" H 10350 6500 60  0000 C CNN
	1    10350 6500
	1    0    0    -1  
$EndComp
$Comp
L pcehd-rescue:R_Small-Device R23
U 1 1
P 9650 6200
F 0 "R23" V 9750 6150 50  0000 C CNN
F 1 "1K" V 9850 6150 50  0000 C CNN
F 2 "custom_components:SM0603_Resistor_libcms" H 9650 6200 50  0001 C CNN
F 3 "~" H 9650 6200 50  0001 C CNN
	1    9650 6200
	0    1    1    0   
$EndComp
$Comp
L pcehd-rescue:R_Small-Device R30
U 1 1
P 9800 6350
F 0 "R30" H 9859 6396 50  0000 L CNN
F 1 "10K" H 9859 6305 50  0000 L CNN
F 2 "custom_components:SM0603_Resistor_libcms" H 9800 6350 50  0001 C CNN
F 3 "~" H 9800 6350 50  0001 C CNN
	1    9800 6350
	1    0    0    -1  
$EndComp
Text HLabel 9400 6200 0    60   Input ~ 0
HuID_N_I
Text Label 9950 4850 0    60   ~ 0
RSTn
Connection ~ 9750 5100
Wire Wire Line
	9750 5100 10000 5100
Wire Wire Line
	9950 4850 10300 4850
$Comp
L pcehd-rescue:BC847-Transistor_BJT Q2
U 1 1
P 10200 5100
F 0 "Q2" H 10391 5146 50  0000 L CNN
F 1 "BC847" H 10391 5055 50  0000 L CNN
F 2 "Package_TO_SOT_SMD:SOT-23" H 10400 5025 50  0001 L CIN
F 3 "http://www.infineon.com/dgdl/Infineon-BC847SERIES_BC848SERIES_BC849SERIES_BC850SERIES-DS-v01_01-en.pdf?fileId=db3a304314dca389011541d4630a1657" H 10200 5100 50  0001 L CNN
	1    10200 5100
	1    0    0    -1  
$EndComp
Connection ~ 10300 5350
Wire Wire Line
	10300 5350 10300 5300
Wire Wire Line
	10300 5350 10300 5400
Wire Wire Line
	9700 5100 9750 5100
Wire Wire Line
	9750 5150 9750 5100
Wire Wire Line
	10300 4850 10300 4900
Wire Wire Line
	9350 5100 9500 5100
$Comp
L pcehd-rescue:GND-power #PWR096
U 1 1
P 10300 5400
F 0 "#PWR096" H 10300 5400 30  0001 C CNN
F 1 "GND" H 10300 5330 30  0001 C CNN
F 2 "" H 10300 5400 60  0001 C CNN
F 3 "" H 10300 5400 60  0000 C CNN
	1    10300 5400
	1    0    0    -1  
$EndComp
$Comp
L pcehd-rescue:R_Small-Device R24
U 1 1
P 9600 5100
F 0 "R24" V 9700 5050 50  0000 C CNN
F 1 "1K" V 9800 5050 50  0000 C CNN
F 2 "custom_components:SM0603_Resistor_libcms" H 9600 5100 50  0001 C CNN
F 3 "~" H 9600 5100 50  0001 C CNN
	1    9600 5100
	0    1    1    0   
$EndComp
$Comp
L pcehd-rescue:R_Small-Device R25
U 1 1
P 9750 5250
F 0 "R25" H 9809 5296 50  0000 L CNN
F 1 "10K" H 9809 5205 50  0000 L CNN
F 2 "custom_components:SM0603_Resistor_libcms" H 9750 5250 50  0001 C CNN
F 3 "~" H 9750 5250 50  0001 C CNN
	1    9750 5250
	1    0    0    -1  
$EndComp
Text HLabel 9350 5100 0    60   Input ~ 0
RST_N_I
Wire Wire Line
	10250 2750 10950 2750
Connection ~ 10250 2750
Wire Wire Line
	10100 2750 10250 2750
$Comp
L pcehd-rescue:GND-power #PWR0175
U 1 1
P 8550 2750
F 0 "#PWR0175" H 8550 2750 30  0001 C CNN
F 1 "GND" H 8550 2680 30  0001 C CNN
F 2 "" H 8550 2750 60  0001 C CNN
F 3 "" H 8550 2750 60  0000 C CNN
	1    8550 2750
	0    1    1    0   
$EndComp
$Comp
L custom_components:SN74LVC2G17 U20
U 1 1
P 9400 2750
F 0 "U20" H 9400 3215 50  0000 C CNN
F 1 "SN74LVC2G17" H 9400 3124 50  0000 C CNN
F 2 "custom_components:SOT-23-6_Handsoldering" H 9400 2750 50  0001 C CNN
F 3 "DOCUMENTATION" H 9400 2750 50  0001 C CNN
	1    9400 2750
	1    0    0    -1  
$EndComp
$Comp
L pcehd-rescue:GND-power #PWR0169
U 1 1
P 10950 3050
F 0 "#PWR0169" H 10950 3050 30  0001 C CNN
F 1 "GND" H 10950 2980 30  0001 C CNN
F 2 "" H 10950 3050 60  0001 C CNN
F 3 "" H 10950 3050 60  0000 C CNN
	1    10950 3050
	1    0    0    -1  
$EndComp
Text Label 10700 2750 0    60   ~ 0
VCCIO
$Comp
L pcehd-rescue:C-Device C90
U 1 1
P 10950 2900
F 0 "C90" H 10975 3000 50  0000 L CNN
F 1 "0.1u" H 10975 2800 50  0000 L CNN
F 2 "custom_components:SM0603_Capa_libcms" H 10988 2750 50  0001 C CNN
F 3 "" H 10950 2900 50  0000 C CNN
	1    10950 2900
	1    0    0    -1  
$EndComp
Text HLabel 10250 2650 2    60   Output ~ 0
HSn_O
Text HLabel 10250 2850 2    60   Output ~ 0
DCK_O
Wire Wire Line
	9850 5350 10300 5350
Wire Wire Line
	9900 6450 10350 6450
Wire Wire Line
	9750 5350 10300 5350
Wire Wire Line
	9800 6450 10350 6450
Text Label 8250 2850 0    60   ~ 0
DCK
Text HLabel 8000 2250 2    60   Output ~ 0
HuID_N_O
NoConn ~ 8000 1750
NoConn ~ 8000 1950
Text HLabel 8000 1850 2    60   Output ~ 0
XRD_O
Wire Wire Line
	8550 2650 8250 2650
Text Label 8250 2650 0    60   ~ 0
HSn
Wire Wire Line
	8550 2850 8250 2850
Wire Wire Line
	1700 1850 1950 1850
NoConn ~ 8000 1650
NoConn ~ 6650 1550
Text Label 1950 1850 2    60   ~ 0
CDD
Text Label 9900 3900 0    60   ~ 0
CDD
Connection ~ 9700 4150
Wire Wire Line
	9700 4150 9950 4150
Wire Wire Line
	9900 3900 10250 3900
$Comp
L pcehd-rescue:BC847-Transistor_BJT Q3
U 1 1
P 10150 4150
F 0 "Q3" H 10341 4196 50  0000 L CNN
F 1 "BC847" H 10341 4105 50  0000 L CNN
F 2 "Package_TO_SOT_SMD:SOT-23" H 10350 4075 50  0001 L CIN
F 3 "http://www.infineon.com/dgdl/Infineon-BC847SERIES_BC848SERIES_BC849SERIES_BC850SERIES-DS-v01_01-en.pdf?fileId=db3a304314dca389011541d4630a1657" H 10150 4150 50  0001 L CNN
	1    10150 4150
	1    0    0    -1  
$EndComp
Connection ~ 10250 4400
Wire Wire Line
	10250 4400 10250 4350
Wire Wire Line
	10250 4400 10250 4450
Wire Wire Line
	9650 4150 9700 4150
Wire Wire Line
	9700 4200 9700 4150
Wire Wire Line
	10250 3900 10250 3950
Wire Wire Line
	9300 4150 9450 4150
$Comp
L pcehd-rescue:GND-power #PWR0180
U 1 1
P 10250 4450
F 0 "#PWR0180" H 10250 4450 30  0001 C CNN
F 1 "GND" H 10250 4380 30  0001 C CNN
F 2 "" H 10250 4450 60  0001 C CNN
F 3 "" H 10250 4450 60  0000 C CNN
	1    10250 4450
	1    0    0    -1  
$EndComp
$Comp
L pcehd-rescue:R_Small-Device R31
U 1 1
P 9550 4150
F 0 "R31" V 9650 4100 50  0000 C CNN
F 1 "1K" V 9750 4100 50  0000 C CNN
F 2 "custom_components:SM0603_Resistor_libcms" H 9550 4150 50  0001 C CNN
F 3 "~" H 9550 4150 50  0001 C CNN
	1    9550 4150
	0    1    1    0   
$EndComp
$Comp
L pcehd-rescue:R_Small-Device R32
U 1 1
P 9700 4300
F 0 "R32" H 9759 4346 50  0000 L CNN
F 1 "10K" H 9759 4255 50  0000 L CNN
F 2 "custom_components:SM0603_Resistor_libcms" H 9700 4300 50  0001 C CNN
F 3 "~" H 9700 4300 50  0001 C CNN
	1    9700 4300
	1    0    0    -1  
$EndComp
Text HLabel 9300 4150 0    60   Input ~ 0
CDD_I
Wire Wire Line
	9800 4400 10250 4400
Wire Wire Line
	9700 4400 10250 4400
Wire Bus Line
	4700 1450 5000 1450
Wire Bus Line
	8500 3600 8500 4550
Wire Bus Line
	8050 5650 8050 6750
Wire Bus Line
	4700 1450 4700 7250
$EndSCHEMATC
